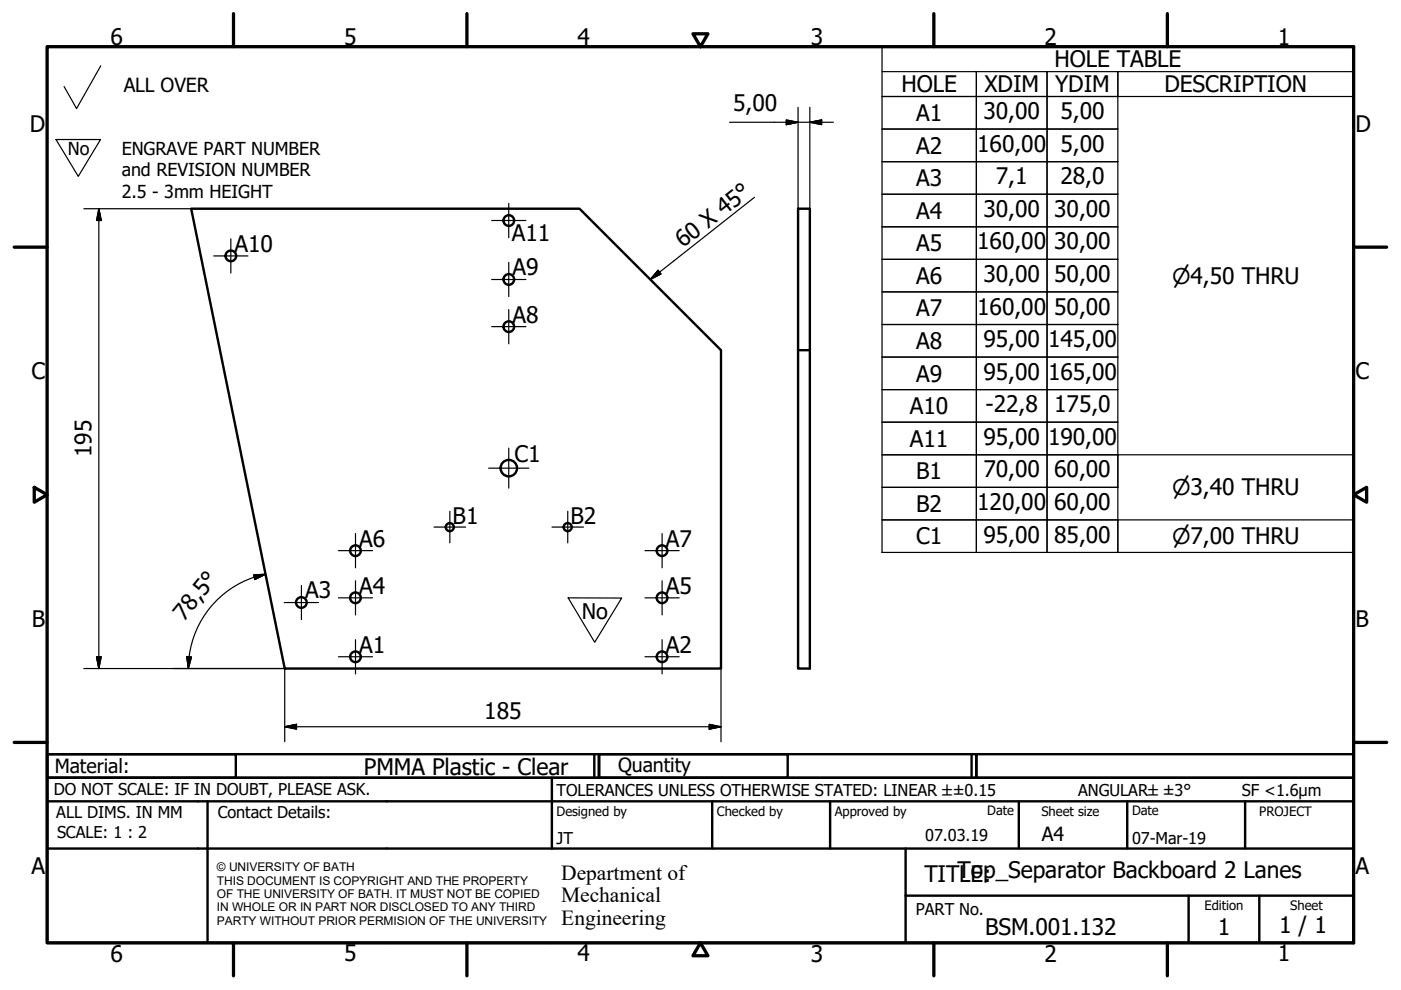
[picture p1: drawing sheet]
<svg xmlns="http://www.w3.org/2000/svg" width="297mm" height="210mm" viewBox="0 0 297 210" stroke-linecap="round" stroke-linejoin="round" font-family="sans-serif">
<!-- layer: Visible (ISO) -->
<g fill="none" stroke="#000" stroke-width=".51">
<path d="M40.5 44.3h82.4l30 29.9v67.5h-92.5zM169.2 44.3h2.5v29.9h-2.5zM169.2 74.2v67.5h2.5v-67.5"/>
<circle cx="48.9" cy="54.3" r="1.13"/>
<circle cx="107.9" cy="59.2" r="1.13"/>
<circle cx="107.9" cy="46.8" r="1.13"/>
<circle cx="107.9" cy="69.3" r="1.13"/>
<circle cx="107.9" cy="99.3" r="1.75"/>
<circle cx="75.4" cy="116.8" r="1.13"/>
<circle cx="95.4" cy="111.8" r=".86"/>
<circle cx="120.4" cy="111.8" r=".86"/>
<circle cx="140.4" cy="116.8" r="1.13"/>
<circle cx="63.9" cy="127.7" r="1.13"/>
<circle cx="75.4" cy="126.7" r="1.13"/>
<circle cx="75.4" cy="139.3" r="1.13"/>
<circle cx="140.4" cy="126.7" r="1.13"/>
<circle cx="140.4" cy="139.3" r="1.13"/>
</g>
<!-- layer: Border (ISO) -->
<g fill="none" stroke="#000" stroke-width=".7">
<path d="M10 9.9h277v190h-277zM49.5 2.9v7M99 2.9v7M146.9 7.2h3.2l-1.6 2.7zM198 2.9v7M247.5 2.9v7M3 52.4h7M287 52.4h7M7.3 103.3l2.7 1.6-2.7 1.6zM287 104.9l2.8-1.6v3.2zM3 157.4h7M287 157.4h7"/>
<path d="M49.5 199.9v7M99 199.9v7M148.5 199.9l1.6 2.7h-3.2zM198 199.9v7M247.5 199.9v7"/>
</g>
<!-- layer: Title (ISO) -->
<g fill="none" stroke="#000" stroke-width=".51">
<path d="M10 159.9h40v5h-40zM10 159.9h117v5h-117zM126 159.9v5M127 159.9h40v5h-40zM127 159.9h80v5h-80zM206 159.9v5M207 159.9h80v5h-80zM10 169.9v-5h277v5M10 169.9h277v30h-277zM10 179.9h277M44 169.9v30M117 164.9v15"/>
<path d="M151 169.9v10M176 169.9v10M192 179.9v20M216 169.9v10M239 169.9v10M264 169.9v10M192 189.9h95M252 189.9v10M267 189.9v10"/>
</g>
<!-- layer: Sketch Geometry (ISO) -->
<path d="M21.4 14l-5.2 9-2.6-4.7M11.9 29.6h9.4l-4.7 7.8zM120.5 126.8h11.3l-5.7 9.4z" fill="none" stroke="#000" stroke-width=".25"/>
<path d="M126 145.6h.1" fill="none" stroke="#fff" stroke-width=".21"/>
<!-- layer: Symbol (ISO) -->
<g fill="none" stroke="#000" stroke-width=".25">
<path d="M187 15.2h20v5.3h-20h20v6.9h-20h20v6.9h-20h20v6.9h-20h20v6.9h-20h20v6.9h-20h20v6.9h-20h20v6.9h-20h20v6.9h-20h20v6.9h-20h20v6.9h-20h20v6.9h-20h20v6.9h-20h20v6.9h-20h20v6.9v-6.9h15v6.9v-6.9h15v6.9v-6.9h50v6.9M187 9.9h100v107.2h-100zM207 15.2h15v5.3h-15zM222 15.2h15v5.3h-15zM287 15.2h-50v5.3h50M207 20.5h15v6.9h-15zM207 27.4h15v6.9h-15zM207 34.3h15v6.9h-15zM222 20.5h15v6.9h-15zM222 27.4h15v6.9h-15zM222 34.3h15v6.9h-15zM139.5 57.3l.6 .8-2.2 1.2z"/>
<path d="M160 41.8l-22.1 17.5M207 41.2h15v6.9h-15zM207 48.1h15v6.9h-15zM207 55h15v6.9h-15zM222 41.2h15v6.9h-15zM222 48.1h15v6.9h-15zM222 55h15v6.9h-15zM207 61.9h15v6.9h-15zM207 68.8h15v6.9h-15zM207 75.7h15v6.9h-15zM222 61.9h15v6.9h-15zM222 68.8h15v6.9h-15z"/>
<path d="M222 75.7h15v6.9h-15zM207 82.6h15v6.9h-15zM207 89.5h15v6.9h-15zM207 96.4h15v6.9h-15zM222 82.6h15v6.9h-15zM222 89.5h15v6.9h-15zM222 96.4h15v6.9h-15zM207 103.3h15v6.9h-15zM222 103.3h15v6.9h-15zM237 103.3v-6.9h50v6.9"/>
</g>
<!-- layer: Center Mark (ISO) -->
<g fill="none" stroke="#000" stroke-width=".25">
<path d="M45.3 54.3h7.3M48.9 50.6v7.3M104.2 46.8h7.3M104.2 59.3h7.3M107.9 43.1v7.3M107.9 55.6v7.3M104.2 69.3h7.3M107.9 65.6v7.3M103.6 99.3h8.5M107.9 95v8.5M71.8 116.7h7.2M75.4 113.1v7.3"/>
<path d="M92 111.8h6.7M95.4 108.4v6.7M117 111.8h6.7M120.4 108.4v6.7M136.7 116.7h7.3M140.4 113.1v7.3M60.3 127.8h7.2M63.9 124.1v7.3M71.8 126.8h7.2M71.8 139.2h7.2M75.4 123.1v7.3M75.4 135.6v7.3"/>
<path d="M136.7 126.8h7.3M136.7 139.2h7.3M140.4 123.1v7.3M140.4 135.6v7.3"/>
</g>
<!-- layer: Dimension (ISO) -->
<g fill="none" stroke="#000" stroke-width=".25">
<path d="M154.7 25.9h22M166.7 25.4l2.5 .5-2.5 .5zM169.2 22.7v21.6M171.7 25.9l2.5-.5v1zM171.7 22.7v21.6M17.8 44.3h22.7M21 44.3l.5 2.5h-1zM21 44.3v97.4M20.5 139.2h1l-.5 2.5zM39.6 139.2l1 .1-.7 2.4zM53.8 121.9l2.5-.2-2.3 1.2zM56.3 121.7a20.4 20.4 0 0 0-16.4 20"/>
<path d="M17.8 141.7h42.6v15.6M60.4 154.1l2.5-.5v1zM60.4 154.1h92.5M150.4 153.6l2.5 .5-2.5 .5zM152.9 141.7v15.6"/>
</g>
<g fill="#000" stroke="#000" stroke-width=".25">
<path d="M166.7 26.4l2.5-.5zM166.7 25.4l2.5 .5-2.5 .5zM171.7 25.9l2.5-.5zM171.7 25.9l2.5-.5v1zM21 44.3l.5 2.5zM21 44.3l.5 2.5h-1zM20.5 139.2l.5 2.5zM20.5 139.2h1l-.5 2.5zM39.6 139.2l.3 2.5zM39.6 139.2l1 .1-.7 2.4zM54 122.9l2.3-1.2zM53.8 121.9l2.5-.2-2.3 1.2z"/>
<path d="M60.4 154.1l2.5-.5zM60.4 154.1l2.5-.5v1zM150.4 154.6l2.5-.5zM150.4 153.6l2.5 .5-2.5 .5z"/>
</g>
<!-- layer: Symbol (ISO) -->
<path d="M139.5 57.3l-1.6 2zM139.5 57.3l.6 .8-2.2 1.2z" fill="#000" stroke="#000" stroke-width=".25"/>
<g font-size="4.8">
<text x="23.4" y="9.5">6</text>
<text x="72.9" y="9.5">5</text>
<text x="122.4" y="9.5">4</text>
<text x="171.9" y="9.5">3</text>
<text x="221.4" y="9.5">2</text>
<text x="270.9" y="9.5">1</text>
<text x="223.6" y="14.3">HOLE TABLE</text>
<text x="155.4" y="23.5">5,00</text>
<text x="191.1" y="19.6">HOLE</text>
<text x="208.7" y="19.6">XDIM</text>
<text x="223.7" y="19.6">YDIM</text>
<text x="246.9" y="19.6">DESCRIPTION</text>
<text x="6.3" y="27.9">D</text>
<text x="194.2" y="25.7">A1</text>
<text x="208.5" y="25.3">30,00</text>
<text x="224.8" y="25.3">5,00</text>
<text x="287.4" y="27.9">D</text>
<text x="194.2" y="32.6">A2</text>
<text x="207.2" y="32.2">160,00</text>
<text x="224.8" y="32.2">5,00</text>
<text x="194.2" y="39.5">A3</text>
<text x="211.1" y="39">7,1</text>
<text x="224.8" y="39.1">28,0</text>
<text x="194.2" y="46.4">A4</text>
<text x="208.5" y="46">30,00</text>
<text x="223.5" y="46">30,00</text>
<text x="49.7" y="53.4">A10</text>
<text x="108.5" y="51.2">A11</text>
<text x="144.8" y="52.7" transform="rotate(-38 144.8 52.7)">60 X 45°</text>
<text x="194.2" y="53.2">A5</text>
<text x="207.2" y="52.9">160,00</text>
<text x="223.5" y="52.9">30,00</text>
<text x="108.7" y="58.4">A9</text>
<text x="208.5" y="59.8">30,00</text>
<text x="223.5" y="59.8">50,00</text>
<text x="194.2" y="60.2">A6</text>
<text x="108.7" y="68.4">A8</text>
<text x="194.2" y="67.1">A7</text>
<text x="207.2" y="66.7">160,00</text>
<text x="223.5" y="66.7">50,00</text>
<text x="194.2" y="74">A8</text>
<text x="208.5" y="73.6">95,00</text>
<text x="222.2" y="73.6">145,00</text>
<text x="6.7" y="80.4">C</text>
<text x="194.2" y="80.9">A9</text>
<text x="208.5" y="80.5">95,00</text>
<text x="222.2" y="80.5">165,00</text>
<text x="287.4" y="80.4">C</text>
<text x="192.9" y="87.8">A10</text>
<text x="209" y="87.4">-22,8</text>
<text x="223.5" y="87.4">175,0</text>
<text x="192.9" y="94.7">A11</text>
<text x="208.5" y="94.3">95,00</text>
<text x="222.2" y="94.3">190,00</text>
<text x="19.4" y="96.9" transform="rotate(-90 19.4 96.9)">195</text>
<text x="109.1" y="98">C1</text>
<text x="194.3" y="101.6">B1</text>
<text x="208.5" y="101.2">70,00</text>
<text x="223.5" y="101.2">60,00</text>
<text x="96" y="111.2">B1</text>
<text x="121" y="111.2">B2</text>
<text x="194.3" y="108.6">B2</text>
<text x="207.2" y="108.1">120,00</text>
<text x="223.5" y="108.1">60,00</text>
<text x="76.2" y="115.9">A6</text>
<text x="141.2" y="116">A7</text>
<text x="194.2" y="115.4">C1</text>
<text x="208.5" y="115">95,00</text>
<text x="223.5" y="115">85,00</text>
<text x="76.2" y="126">A4</text>
<text x="141.2" y="125.9">A5</text>
<text x="39" y="131.8" transform="rotate(-51 39 131.8)">78,5°</text>
<text x="64.7" y="126.9">A3</text>
<text x="6.8" y="132.9">B</text>
<text x="287.4" y="132.9">B</text>
<text x="76.2" y="138.5">A1</text>
<text x="141.2" y="138.5">A2</text>
<text x="102.7" y="152.5">185</text>
<text x="77.2" y="164.2">PMMA Plastic - Clear</text>
<text x="6.7" y="185.4">A</text>
<text x="287.4" y="185.4">A</text>
<text x="196" y="187">TITTop_Separator Backboard 2 Lanes</text>
<text x="203.4" y="187">LE:</text>
<text x="271.2" y="197.9">1 / 1</text>
<text x="23.4" y="203.9">6</text>
<text x="72.9" y="203.8">5</text>
<text x="122.4" y="203.8">4</text>
<text x="171.9" y="203.9">3</text>
<text x="208.9" y="198.2">BSM.001.132</text>
<text x="221.4" y="203.9">2</text>
<text x="258.2" y="198.2">1</text>
<text x="270.9" y="203.8">1</text>
</g>
<g font-size="4.6">
<text x="248.5" y="60.1">⌀4,50 THRU</text>
<text x="248.5" y="105">⌀3,40 THRU</text>
<text x="248.5" y="115.4">⌀7,00 THRU</text>
<text x="123.4" y="131.2">No</text>
<text x="119" y="186.5">Department of</text>
<text x="119" y="191.3">Mechanical</text>
<text x="119" y="196">Engineering</text>
</g>
<g font-size="4.1">
<text x="26.2" y="19.4">ALL OVER</text>
<text x="11.6" y="163.9">Material:</text>
<text x="131" y="163.7">Quantity</text>
<text x="220.9" y="178.4">A4</text>
</g>
<g font-size="3.8">
<text x="14.4" y="32.9">No</text>
<text x="25.8" y="32.8">ENGRAVE PART NUMBER</text>
<text x="25.8" y="37.4">and REVISION NUMBER</text>
<text x="25.8" y="41.9">2.5 - 3mm HEIGHT</text>
</g>
<g font-size="3.5">
<text x="11.4" y="168.5">DO NOT SCALE: IF IN DOUBT, PLEASE ASK.</text>
<text x="11.9" y="173.5">ALL DIMS. IN MM</text>
<text x="46.2" y="173.5">Contact Details:</text>
<text x="118" y="168.8">TOLERANCES UNLESS OTHERWISE STATED: LINEAR ±±0.15</text>
<text x="228.6" y="168.8">ANGULAR±±3°</text>
<text x="263.3" y="168.8">SF &lt;1.6µm</text>
<text x="12.1" y="177.6">SCALE: 1 : 2</text>
<text x="118" y="178.9">JT</text>
<text x="196.2" y="178.3">07.03.19</text>
<text x="240" y="178.9">07-Mar-19</text>
<text x="194.2" y="194.1">PART No.</text>
</g>
<g font-size="2.8">
<text x="118" y="173">Designed by</text>
<text x="152" y="173">Checked by</text>
<text x="177" y="173">Approved by</text>
<text x="209.3" y="172.9">Date</text>
<text x="220.8" y="173">Sheet size</text>
<text x="240" y="172.9">Date</text>
<text x="267" y="172.9">PROJECT</text>
<text x="255.4" y="193">Edition</text>
<text x="273.6" y="193">Sheet</text>
</g>
<g font-size="2.5">
<text x="46" y="184.7">© UNIVERSITY OF BATH</text>
<text x="46" y="187.6">THIS DOCUMENT IS COPYRIGHT AND THE PROPERTY</text>
<text x="46" y="190.4">OF THE UNIVERSITY OF BATH. IT MUST NOT BE COPIED</text>
<text x="46" y="193.2">IN WHOLE OR IN PART NOR DISCLOSED TO ANY THIRD</text>
<text x="46" y="196.1">PARTY WITHOUT PRIOR PERMISION OF THE UNIVERSITY</text>
</g>
</svg>
